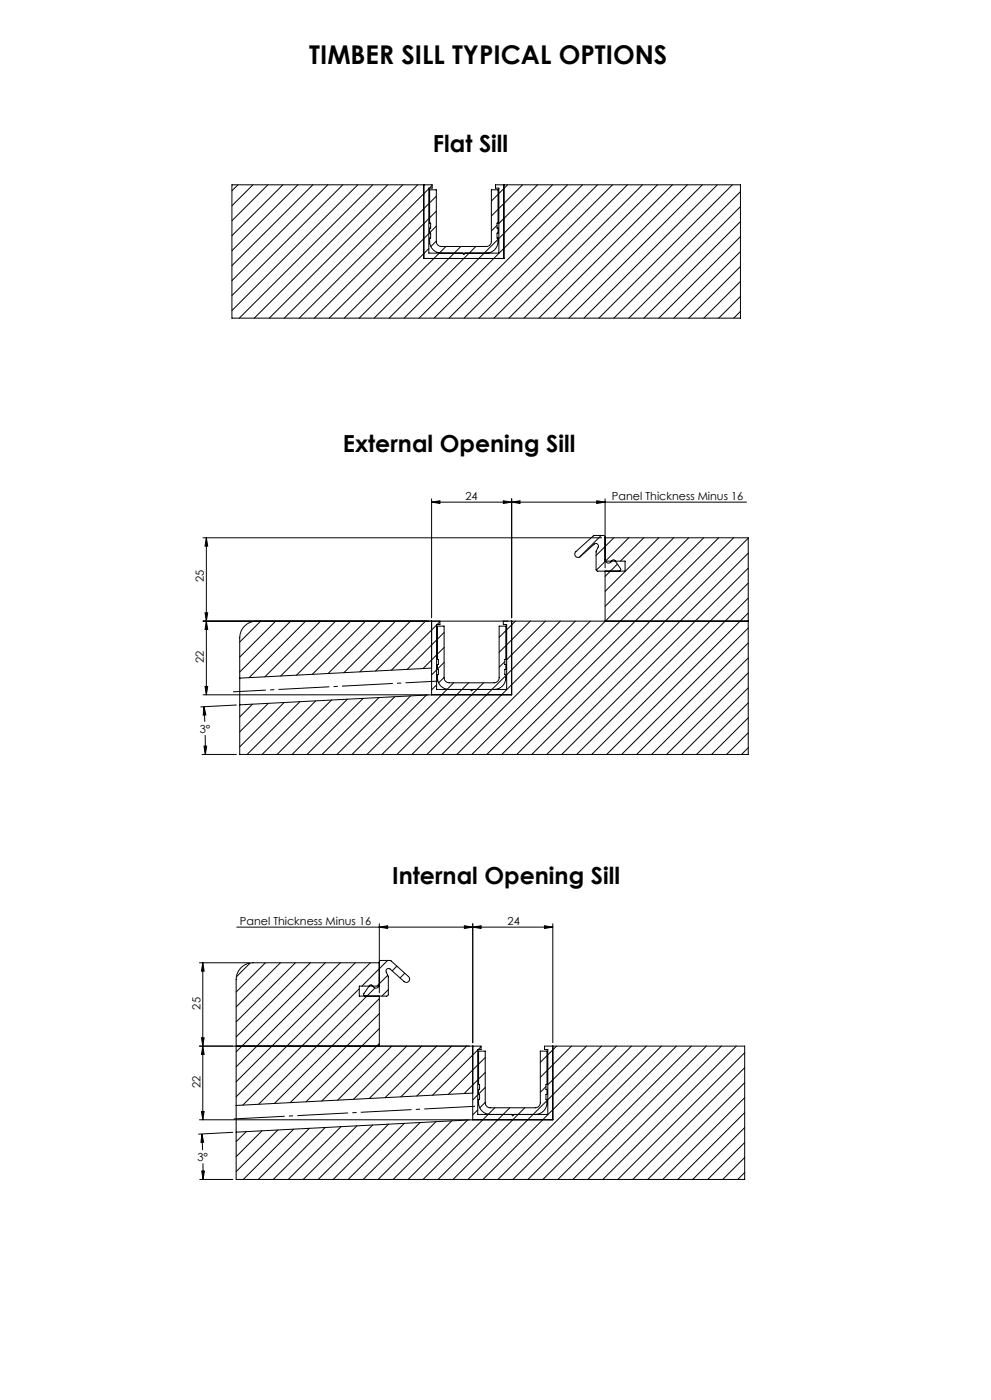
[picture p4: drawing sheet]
<svg xmlns="http://www.w3.org/2000/svg" width="297mm" height="420mm" viewBox="0 0 297 420" stroke-linecap="round" stroke-linejoin="round" font-family="sans-serif">
<g fill="none" stroke="#000" stroke-width=".3">
<path d="M69.5 55.4h60v1h-1v19.5h21v-19.5h-1v-1h73.4v40h-152.4zM71.3 55.4l-1.8 1.8M75.8 55.4l-6.3 6.3M80.3 55.4l-10.8 10.8M84.8 55.4l-15.3 15.3M89.3 55.4l-19.8 19.8M93.8 55.4l-24.3 24.3M98.2 55.4l-28.7 28.8M102.7 55.4l-33.2 33.3M107.2 55.4l-37.7 37.8M111.7 55.4l-40 40M116.2 55.4l-40 40"/>
<path d="M120.7 55.4l-40 40M125.2 55.4l-40 40M127 55.4v22.1h24v-22.1M128.5 56.6l-38.8 38.8M129.5 55.6l-.8 .8M130.8 58.9l-2 2M149.3 58.3l-2 2M152.1 55.4l-2.6 2.7M156.6 55.4l-7.1 7.2M161.1 55.4l-11.6 11.6M165.6 55.4l-16.1 16.1M170.1 55.4l-40 40"/>
<path d="M174.6 55.4l-40 40M179.1 55.4l-40 40M183.6 55.4l-40 40M188.1 55.4l-40 40M192.5 55.4l-40 40M197 55.4l-40 40M201.5 55.4l-40 40M206 55.4l-40 40M210.5 55.4l-40 40M215 55.4l-40 40M219.5 55.4l-40 40M221.9 57.5l-37.9 37.9"/>
<path d="M128.5 61.1l-34.3 34.3M128.5 65.6l-29.8 29.8M128.5 70.1l-25.3 25.3M128.5 74.6l-20.9 20.8M130.8 63.3l-2 2M130.8 67.8l-2 2M130.8 72.3l-1.7 1.7M132.3 75.9a3.7 3.7 0 0 1-3.5-4.5h.3v-1.5h-.3v-1.5h.3v-1.5h-.3v-10h2v15.5a1.5 1.5 0 0 0 1.5 1.5h13.5a1.5 1.5 0 0 0 1.5-1.5v-15.5h2v10h-.3v1.5h.3l-.3 3h.3a3.7 3.7 0 0 1-3.5 4.5M133.6 73.9l-21.5 21.5M138.1 73.9l-21.5 21.5M138.6 75.9l.4 .4 .4-.4M142.6 73.9l-21.5 21.5"/>
<path d="M149 67.6l-1.7 1.7M149.3 62.8l-2 2M149.3 71.8l-23.7 23.6M221.9 62l-33.4 33.4M221.9 66.5l-28.9 28.9M221.9 71l-24.5 24.4M221.9 75.5l-20 19.9M221.9 80l-15.5 15.4M221.9 84.4l-11 11M221.9 88.9l-6.5 6.5M221.9 93.4l-2 2M129.3 150.6l2.5-.4v.8z"/>
<path d="M129.3 149.6v35.7M150.8 150.2l2.5 .4-2.5 .4zM153.3 149.6v35.7M153.3 150.6l2.5-.4v.8zM178.8 150.2l2.5 .4-2.5 .4zM181.3 149.6v20.7M223.7 150.6h-94.4M60.8 161.3h119.5M61.8 161.3v47.1M61.8 161.3l.4 2.5h-.8zM180.2 160.6l-6.5 6.6M181.3 161.1l-.4-.5-3 .1-5.3 4.8a1 1 0 0 0-.1 1.4 1 1 0 0 0 1.4 .1l4.2-3.8a.76 .76 0 0 1 .9 0 .76 .76 0 0 1 .3 .9l-.7 1.5 .2 5.6 8.5 .1v-3h-6"/>
<path d="M181.3 167.9a1.12 1.12 0 0 0 1.1 1 1.12 1.12 0 0 0 1.2-.9l.6 .1 1.8 2.5a.5 .5 0 0 1-.5 .7M181.3 171.3v15M181.3 161.3h42.9v65h-152.4v-14.8M184 161.3l-5.4 5.3M185 169.2l-3.7 3.7M188.4 161.3l-9.7 9.8M192.9 161.3l-7 7M197.4 161.3l-16.1 16.1M201.9 161.3l-20.6 20.6M206.4 161.3l-65 65M210.9 161.3l-65 65M215.4 161.3l-65 65"/>
<path d="M219.9 161.3l-65 65M224.2 161.5l-64.8 64.8M224.2 166l-60.3 60.3M224.2 170.4l-55.9 55.9M224.2 174.9l-51.4 51.4M224.2 179.4l-46.9 46.9M60.8 186.3h163.4M61.4 183.8h.8l-.4 2.5zM61.8 186.3l.4 2.5h-.8zM76.8 186.3a5 5 0 0 0-5 5v12.1M78.1 186.3l-6.3 6.3M82.6 186.3l-10.8 10.8"/>
<path d="M87.1 186.3l-15.3 15.3M91.6 186.3l-17 17M96.1 186.3l-16.7 16.7M100.6 186.3l-16.5 16.5M105.1 186.3l-16.2 16.2M109.6 186.3l-16 16M114.1 186.3l-15.8 15.8M118.5 186.3l-15.4 15.5M123 186.3l-15.2 15.3M127.5 186.3l-14.9 15M129.3 186.3v22.1M130.8 187.5l-13.5 13.6"/>
<path d="M130.8 192l-8.8 8.8M130.8 196.5l-4 4.1M131.8 186.5l-.8 .8M131.8 186.3v1h-1v19.5h21v-19.5h-1v-1M133.1 189.7l-2 2M133.1 194.2l-2 2M133.1 198.7l-2 2M151.3 198.5l-1.7 1.7M151.6 189.2l-2 2M151.6 193.7l-2 2M153.3 186.3v22.1h-24M154.5 186.3l-2.7 2.7"/>
<path d="M159 186.3l-7.2 7.1M163.4 186.3l-11.6 11.6M167.9 186.3l-16.1 16.1M172.4 186.3l-40 40M176.9 186.3l-40 40M224.2 183.9l-42.4 42.4M224.2 188.4l-37.9 37.9M224.2 192.9l-33.4 33.4M224.2 197.4l-28.9 28.9M60.8 208.4h67.5M61.2 212l.5 2.5h-.8zM61.2 212l.2 4.6"/>
<path d="M61.4 205.9h.8l-.4 2.5zM70.8 211.5l-10.6 .6M71.8 203.4v8.1M75.7 211.3l-3.9 3.8M80.4 211l-8.6 8.6M85.1 210.8l-13.3 13.3M89.9 210.5l-15.8 15.8M94.6 210.3l-16.1 16M99.4 210l-16.4 16.3M104.1 209.8l-16.6 16.5M108.8 209.5l-16.8 16.8M113.6 209.3l-17.1 17"/>
<path d="M118.3 209l-17.3 17.3M123.1 208.8l-17.6 17.5M127.8 208.5l-17.8 17.8M129.3 208.4l-57.5 3.1M129.3 200.4l-57.5 3M130.8 201l-1.5 1.5M130.8 205.5l-1.5 1.5M133.1 203.2l-1.7 1.7M134.6 206.8a3.7 3.7 0 0 1-3.5-4.5h.3v-1.5h-.3v-1.5h.3v-1.5h-.3v-10h2v15.5a1.5 1.5 0 0 0 1.5 1.5h13.5a1.5 1.5 0 0 0 1.5-1.5v-15.5h2v10h-.3v1.5h.3l-.3 3h.3a3.7 3.7 0 0 1-3.5 4.5M136 204.8l-21.5 21.5M140.5 204.8l-21.5 21.5M140.9 206.8l.4 .4 .4-.4"/>
<path d="M144.9 204.8l-21.5 21.5M151.6 202.7l-23.7 23.6M224.2 201.9l-24.4 24.4M224.2 206.4l-19.9 19.9M224.2 210.9l-15.4 15.4M224.2 215.3l-11 11M224.2 219.8l-6.5 6.5M60.5 226.3h10.3M61.1 223.8h.8l-.4 2.5zM61.5 220.5v5.8M224.2 224.3l-2 2M113.7 278.1l2.5-.4v.8z"/>
<path d="M113.7 277.1v20.7M139.2 277.7l2.5 .4-2.5 .4zM141.7 278.1l2.5-.4v.8zM141.7 277.1v35.7M163.2 277.7l2.5 .4-2.5 .4zM165.7 277.1v35.7M165.7 278.1h-94.7M59.8 288.8h15M60.8 288.8v47.1M60.8 288.8l.4 2.5h-.8zM75 288.9l-4.2 4.1M79.5 288.8l-8.7 8.8"/>
<path d="M84 288.8l-13.2 13.3M88.5 288.8l-17.7 17.8M93 288.8l-22.2 22.3M97.5 288.8l-26.7 26.8M102 288.8l-31.2 31.3M106.5 288.8l-35.7 35.7M107.7 296.6l-34.9 34.9M111 288.8l-40.2 40.2M112.4 296.4l-34.9 34.9M113.7 299.6l-31.5 31.4M113.7 295.4a1.12 1.12 0 0 1-1.1 1 1.12 1.12 0 0 1-1.1-.9l-.7 .1-1.7 2.4a.5 .5 0 0 0 .4 .8M113.7 288.6l.4-.5 3 .1 5.3 4.8a1 1 0 0 1 .1 1.4 1 1 0 0 1-1.4 .1l-4.2-3.8a.76 .76 0 0 0-.9 0 .76 .76 0 0 0-.3 .9l.7 1.4-.2 5.7-8.5 .1v-3h6"/>
<path d="M113.7 288.8h-37.9a5 5 0 0 0-5 5v37.8M113.7 298.8v15M116.2 288.1l-7.7 7.7M116.2 292.6l-3.2 3.2M116.4 296.9l-2 1.9M118.9 289.8l-1.4 1.5M121.3 292l-1.4 1.4M59.8 313.8h84.4v1h-1v19.5h21v-19.5h-1v-1h60v40h-152.4v-14.1M60.4 311.3h.8l-.4 2.5zM60.8 313.8l.4 2.5h-.8zM113.7 304.1l-26.7 26.7M113.7 308.6l-22 21.9"/>
<path d="M113.7 313.1l-17.2 17.2M117.4 313.8l-16.2 16.2M121.9 313.8l-16 16M126.4 313.8l-15.7 15.7M130.9 313.8l-15.5 15.5M135.4 313.8l-15.3 15.3M139.9 313.8l-15 15M141.7 313.8v22.1M143.2 315l-13.6 13.6M143.2 319.5l-8.8 8.8M144.2 314l-.9 .8M145.4 317.2l-2 2"/>
<path d="M163.9 316.7l-2 2M165.7 313.8v22.1h-24M166.8 313.8l-2.6 2.7M171.3 313.8l-7.1 7.1M175.8 313.8l-11.6 11.6M180.3 313.8l-16.1 16.1M184.8 313.8l-40 40M189.2 313.8l-40 40M193.7 313.8l-40 40M198.2 313.8l-40 40M202.7 313.8l-40 40M207.2 313.8l-40 40"/>
<path d="M211.7 313.8l-40 40M216.2 313.8l-40 40M220.7 313.8l-40 40M223.2 315.8l-38 38M59.8 335.9h80.9M60.4 333.4h.8l-.4 2.5zM69.8 339.7l-10.3 .5M70.8 331.6v8.1M73.8 339.5l-3 3M78.5 339.2l-7.7 7.8M83.3 339l-12.5 12.5M88 338.7l-15.1 15.1"/>
<path d="M92.7 338.5l-15.3 15.3M97.5 338.3l-15.6 15.5M102.2 338l-15.8 15.8M107 337.8l-16.1 16M111.7 337.5l-16.3 16.3M116.4 337.3l-16.5 16.5M121.2 337l-16.9 16.8M125.9 336.8l-17.1 17M130.6 336.5l-17.3 17.3M135.4 336.3l-17.6 17.5M140.1 336l-17.8 17.8M141.7 335.9l-70.9 3.8"/>
<path d="M141.7 327.9l-70.9 3.7M143.2 324l-4.1 4.1M143.2 328.5l-1.5 1.5M143.2 333l-1.5 1.5M145.4 321.7l-2 2M145.4 326.2l-2 2M145.4 330.7l-1.6 1.7M146.9 334.3a3.7 3.7 0 0 1-3.5-4.5h.3v-1.5h-.3v-1.5h.3v-1.5h-.3v-10h2v15.5a1.5 1.5 0 0 0 1.5 1.5h13.5a1.5 1.5 0 0 0 1.5-1.5v-15.5h2v10h-.3v1.5h.3l-.3 3h.3a3.7 3.7 0 0 1-3.5 4.5M148.3 332.3l-21.5 21.5M152.8 332.3l-21.5 21.5M153.3 334.3l.4 .4 .4-.4M157.3 332.3l-21.5 21.5"/>
<path d="M163.6 326l-1.7 1.7M163.9 321.2l-2 2M163.9 330.2l-23.6 23.6M223.2 320.3l-33.5 33.5M223.2 324.8l-29.1 29M223.2 329.3l-24.6 24.5M223.2 333.8l-20.1 20M223.2 338.3l-15.6 15.5M59.9 353.8h9.9M60.5 351.3h.8l-.4 2.5zM60.5 340.2l.5 2.5h-.8zM60.5 340.2l.2 4.8"/>
<path d="M60.8 349l.1 4.8M223.2 342.8l-11.1 11M223.2 347.3l-6.6 6.5M223.2 351.7l-2.1 2.1"/>
</g>
<path d="M68.8 335.7l74.9-3.9" fill="none" stroke="#000" stroke-width=".3" stroke-dasharray="15.2 1.3 1.3 1.3" stroke-dashoffset="-1.3" stroke-linecap="butt"/>
<path d="M131.3 204.3l-61.5 3.3" fill="none" stroke="#000" stroke-width=".3" stroke-dasharray="15.2 1.3 1.3 1.3" stroke-dashoffset="5.4" stroke-linecap="butt"/>
<g fill="#000">
<path d="M129.3 150.6l2.5-.4v.8zM150.8 150.2l2.5 .4-2.5 .4z"/>
<path d="M61.8 161.3l.4 2.5h-.8zM61.4 183.8h.8l-.4 2.5zM61.8 186.3l.4 2.5h-.8zM61.4 205.9h.8l-.4 2.5z"/>
<path d="M61.1 223.8h.8l-.4 2.5zM61.2 212l.5 2.5h-.8zM153.3 150.6l2.5-.4v.8zM178.8 150.2l2.5 .4-2.5 .4zM60.5 351.3h.8l-.4 2.5zM60.5 340.2l.5 2.5h-.8z"/>
<path d="M113.7 278.1l2.5-.4v.8zM139.2 277.7l2.5 .4-2.5 .4z"/>
<path d="M141.7 278.1l2.5-.4v.8zM163.2 277.7l2.5 .4-2.5 .4z"/>
<path d="M60.8 288.8l.4 2.5h-.8zM60.4 311.3h.8l-.4 2.5z"/>
<path d="M60.4 333.4h.8l-.4 2.5zM60.8 313.8l.4 2.5h-.8z"/>
</g>
<text font-size="7.8" x="92.7" y="19.2">TIMBER SILL TYPICAL OPTIONS</text>
<g font-size="7.1">
<text x="129.7" y="45.7">Flat Sill</text>
<text x="102.8" y="135.6">External Opening Sill</text>
<text x="117.5" y="265.3">Internal Opening Sill</text>
</g>
<g font-size="3.3">
<text x="139.5" y="149.9">24</text>
<text x="183.4" y="149.9">Panel Thickness Minus 16</text>
<text x="61.1" y="174.6" transform="rotate(-90 61.1 174.6)">25</text>
<text x="61.1" y="199" transform="rotate(-90 61.1 199)">22</text>
<text x="59.8" y="219.8">3°</text>
<text x="71.9" y="277.4">Panel Thickness Minus 16</text>
<text x="152.1" y="277.4">24</text>
<text x="60.1" y="302.9" transform="rotate(-90 60.1 302.9)">25</text>
<text x="60.1" y="326.5" transform="rotate(-90 60.1 326.5)">22</text>
<text x="59.2" y="348.3">3°</text>
</g>
</svg>
